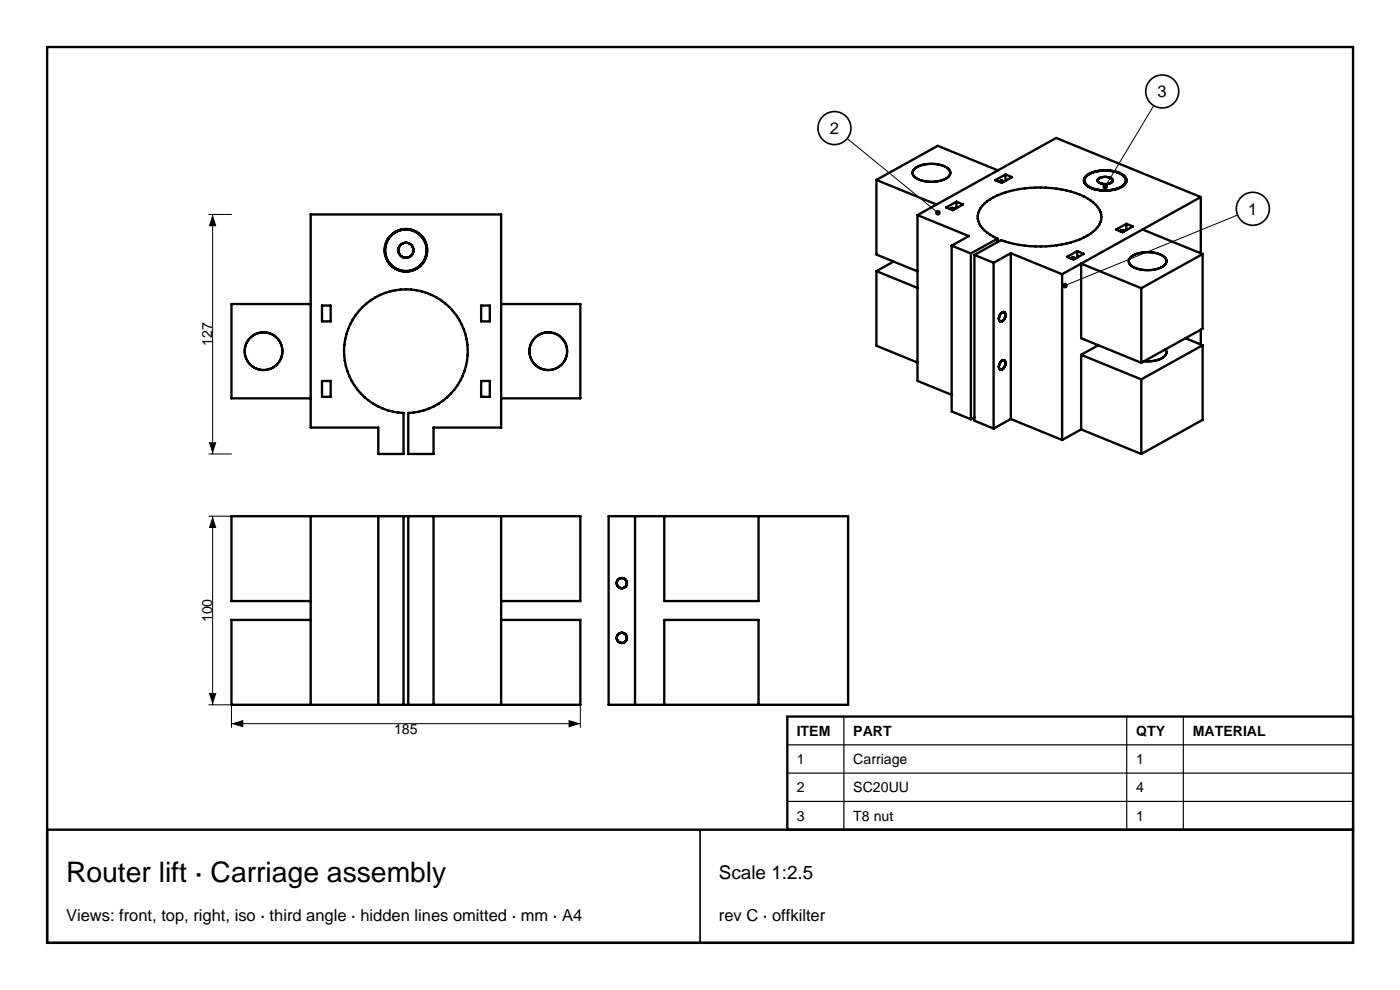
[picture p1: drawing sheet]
<svg xmlns="http://www.w3.org/2000/svg" width="297mm" height="210mm" viewBox="0 0 297 210" stroke-linecap="round" stroke-linejoin="round" font-family="sans-serif">
<g fill="none" stroke="#000" stroke-width=".5">
<path d="M10 10h277v190h-277zM185.9 38.2v15.8l8.7 3.6M185.9 38.2l12.8 5.2M194 35.9a6.5 6.5 0 0 1 7.2 0 1.29 1.29 0 0 1-.8 2.1 6.8 6.8 0 0 1-6.4-.5 1.05 1.05 0 0 1 0-1.6zM211.1 38.2l2.2-1.2 1.4 .6-2.2 1.2zM211.7 36.1l-12.8-5.2-13 7.3M212 38.6a.49 .49 0 0 1 .9 0M213.3 37v1.4M230.1 38.3v.5M230.4 37.4a7.4 7.4 0 0 1 8.2 0 1.36 1.36 0 0 1-.7 2.3 7.7 7.7 0 0 1-7.5-.5 1.19 1.19 0 0 1 0-1.8zM230.5 37.4a7.2 7.2 0 0 1 7.9 0 1.32 1.32 0 0 1-.6 2.2 7.5 7.5 0 0 1-7.3-.4 1.16 1.16 0 0 1 0-1.8zM233 38a2.31 2.31 0 0 1 3.1 .2 1.75 1.75 0 0 1-2.3 .8 .73 .73 0 0 1-.8-1z"/>
<path d="M238.9 38.3v.5M65.9 45.5h40.4v45.2h-14.3v5.6h-5.4v-8.7a13.1 13.1 0 0 0 10.8-19.8 13.1 13.1 0 0 0-22.6 0 13.1 13.1 0 0 0 10.8 19.8v8.7h-5.3v-5.6h-14.4zM185.9 57.5v15.8l8.7 3.6M185.9 57.5l8.7 3.6M189.6 55.5l-3.7 2M194.6 45.6v35.2l7.3 3M194.6 45.6l10.9 4.5-3.6 2M200.7 44l2.2-1.2 1.4 .6-2.2 1.2zM201.6 44.4a.49 .49 0 0 1 .9 0M201.9 52.1v35.2l4.1 1.6M201.9 52.1l4.1 1.7M202.9 42.8v1.3"/>
<path d="M206 53.8v35.1M206.7 54.1v35.1l4.1 1.7M206.7 54.1l4.1 1.6M210.8 55.7v35.2M211.6 50.6v.8M211.6 50.6l-5.6 3.2M211.6 50.6a6.3 6.3 0 0 1-4.2-4.3 4.5 4.5 0 0 1 2.6-4 22.9 22.9 0 0 1 15.2-2.1 12.5 12.5 0 0 1 7.7 3.7 3.5 3.5 0 0 1-1 5.2 19.1 19.1 0 0 1-12.3 3.2l-4.3-.5-2.9-.9-5.7 3.2M214.4 53.7v35.2M214.4 53.7l10.9 4.5M214.4 53.7l-3.6 2M225.3 58.2v35.1M226.3 54.5l2.2-1.2 1.4 .5-2.2 1.3z"/>
<path d="M227.2 54.8a.49 .49 0 0 1 .9 .1M228.5 53.3v1.3M236.8 48.7l2.1-1.2 1.4 .5-2.1 1.3zM237.6 49.1a.49 .49 0 0 1 .9 0M238.9 47.5v1.3M239.8 54.6a6.5 6.5 0 0 1 7.3 0 1.29 1.29 0 0 1-.8 2.2 6.8 6.8 0 0 1-6.5-.6 1.06 1.06 0 0 1 0-1.6zM242.4 48.7l12.7 5.2M254.7 41.8v11.9M254.7 41.8l-30.6-12.5-29.5 16.3M254.7 41.8l-29.4 16.4M255.1 53.9v15.8l-13 7.3M255.1 53.9l-13 7.2"/>
<path d="M65.9 64.5h-16.8v20h16.8M68.3 64.8h1.8v3.4h-1.8zM102.1 64.8h1.8v3.4h-1.8zM106.3 64.5h16.8v20h-16.8M212.4 66.4a.56 .56 0 0 1 .8-.1 .56 .56 0 0 1 .1 .8l-.1 .2a.8 .8 0 0 1-.3 .7 .8 .8 0 0 1-.9 0v-.8zM213 76.4a1.22 1.22 0 0 0-.7 2 1.38 1.38 0 0 0 .9-1.8M213 76.4h.1M213.1 76.4l.1 .2M213.2 76.6h.1M229.4 75.3l12.7 5.2M229.4 75.3v15.8M233 73.2l-3.6 2.1"/>
<path d="M242.1 61.1l-12.7-5.2v15.8l12.7 5.3M242.1 61.1v15.9M247.2 74.1a1.27 1.27 0 0 1-.8 1.9l-1.7 .6h-2M251.5 71.7l3.6 1.5M254.7 69.9v3.2M255.1 73.2v15.9l-13 7.2M255.1 73.2l-13 7.3M68.3 80.8h1.8v3.4h-1.8zM102.1 80.8h1.8v3.4h-1.8zM206.7 88.5l-.7 .4M214.4 88.9l10.9 4.4M214.4 88.9l-3.6 2"/>
<path d="M229.4 91.1l-4.1 2.2M229.4 91.1l12.7 5.2M242.1 80.5v15.8M65.9 109.5v40M80.3 109.5v40M85.6 109.5v40M86.6 109.5v40M92 109.5v40M106.3 109.5v40M129.1 109.5h50.8v40h-50.8zM134.7 109.5v40M140.9 109.5v18h20v-18"/>
<path d="M65.9 131.5h-16.8v18h74v-18h-16.8M65.9 127.5h-16.8v-18h74v18h-16.8M140.9 149.5v-18h20v18"/>
<circle cx="86.1" cy="53.1" r="4.5"/>
<circle cx="86.1" cy="53.1" r="4.4"/>
<circle cx="86.1" cy="53.1" r="1.6"/>
<circle cx="55.9" cy="74.5" r="4"/>
<circle cx="116.3" cy="74.5" r="4"/>
<circle cx="131.9" cy="135.3" r="1.08"/>
<circle cx="131.9" cy="123.7" r="1.08"/>
</g>
<path d="M44.3 45.5h4.8M45.1 45.5v50.8M262.5 45.6l-36.6 15M44.3 96.3h4.8M44.3 109.5h4.8M45.1 109.5v40M44.3 149.5h4.8v4.8M49.1 153.5h74M123.1 149.5v4.8" fill="none" stroke="#000" stroke-width=".21"/>
<g fill="#000">
<path d="M45.1 45.5l.8 2.5h-1.6zM44.3 93.8h1.6l-.8 2.5zM45.1 109.5l.8 2.5h-1.6zM44.3 147h1.6l-.8 2.5zM49.1 153.5l2.5-.8v1.6zM120.6 152.7l2.5 .8-2.5 .8z"/>
<circle cx="225.9" cy="60.6" r=".6"/>
</g>
<circle cx="265.8" cy="44.3" r="3.5" fill="#fff" stroke="#000" stroke-width=".35"/>
<path d="M244.8 22.4l-10.3 17.2" fill="none" stroke="#000" stroke-width=".21"/>
<circle cx="234.5" cy="39.6" r=".6" fill="#000"/>
<circle cx="246.6" cy="19.4" r="3.5" fill="#fff" stroke="#000" stroke-width=".35"/>
<path d="M179.7 29.4l19.3 15.7" fill="none" stroke="#000" stroke-width=".21"/>
<circle cx="199" cy="45.1" r=".6" fill="#000"/>
<circle cx="177" cy="27.2" r="3.5" fill="#fff" stroke="#000" stroke-width=".35"/>
<path d="M167 152h120v24h-120z" fill="#fff" stroke="#000" stroke-width=".5"/>
<path d="M167 158h120M179 152v24M239 152v24M251 152v24M167 164h120M167 170h120" fill="none" stroke="#000" stroke-width=".25"/>
<path d="M10 176h277v24h-277z" fill="none" stroke="#000" stroke-width=".5"/>
<path d="M148.5 176v24" fill="none" stroke="#000" stroke-width=".35"/>
<text font-size="6" x="14" y="187.2">Router lift · Carriage assembly</text>
<text font-size="4" x="152.5" y="186.4">Scale 1:2.5</text>
<g font-size="3.5">
<text x="245.6" y="20.7">3</text>
<text x="176.1" y="28.4">2</text>
<text x="264.8" y="45.6">1</text>
<text x="14" y="195.3">Views: front, top, right, iso · third angle · hidden lines omitted · mm · A4</text>
<text x="152.5" y="195.3">rev C · offkilter</text>
</g>
<g font-size="3">
<text x="45" y="73.4" transform="rotate(-90 45 73.4)">127</text>
<text x="45" y="132" transform="rotate(-90 45 132)">100</text>
<text x="83.6" y="155.8">185</text>
<text x="169" y="156.1">ITEM</text>
<text x="181" y="156.1">PART</text>
<text x="241" y="156.1">QTY</text>
<text x="253" y="156.1">MATERIAL</text>
<text x="169" y="162.1">1</text>
<text x="181" y="162.1">Carriage</text>
<text x="241" y="162.1">1</text>
<text x="169" y="168.1">2</text>
<text x="181" y="168.1">SC20UU</text>
<text x="241" y="168.1">4</text>
<text x="169" y="174.1">3</text>
<text x="181" y="174.1">T8 nut</text>
<text x="241" y="174.1">1</text>
</g>
</svg>
